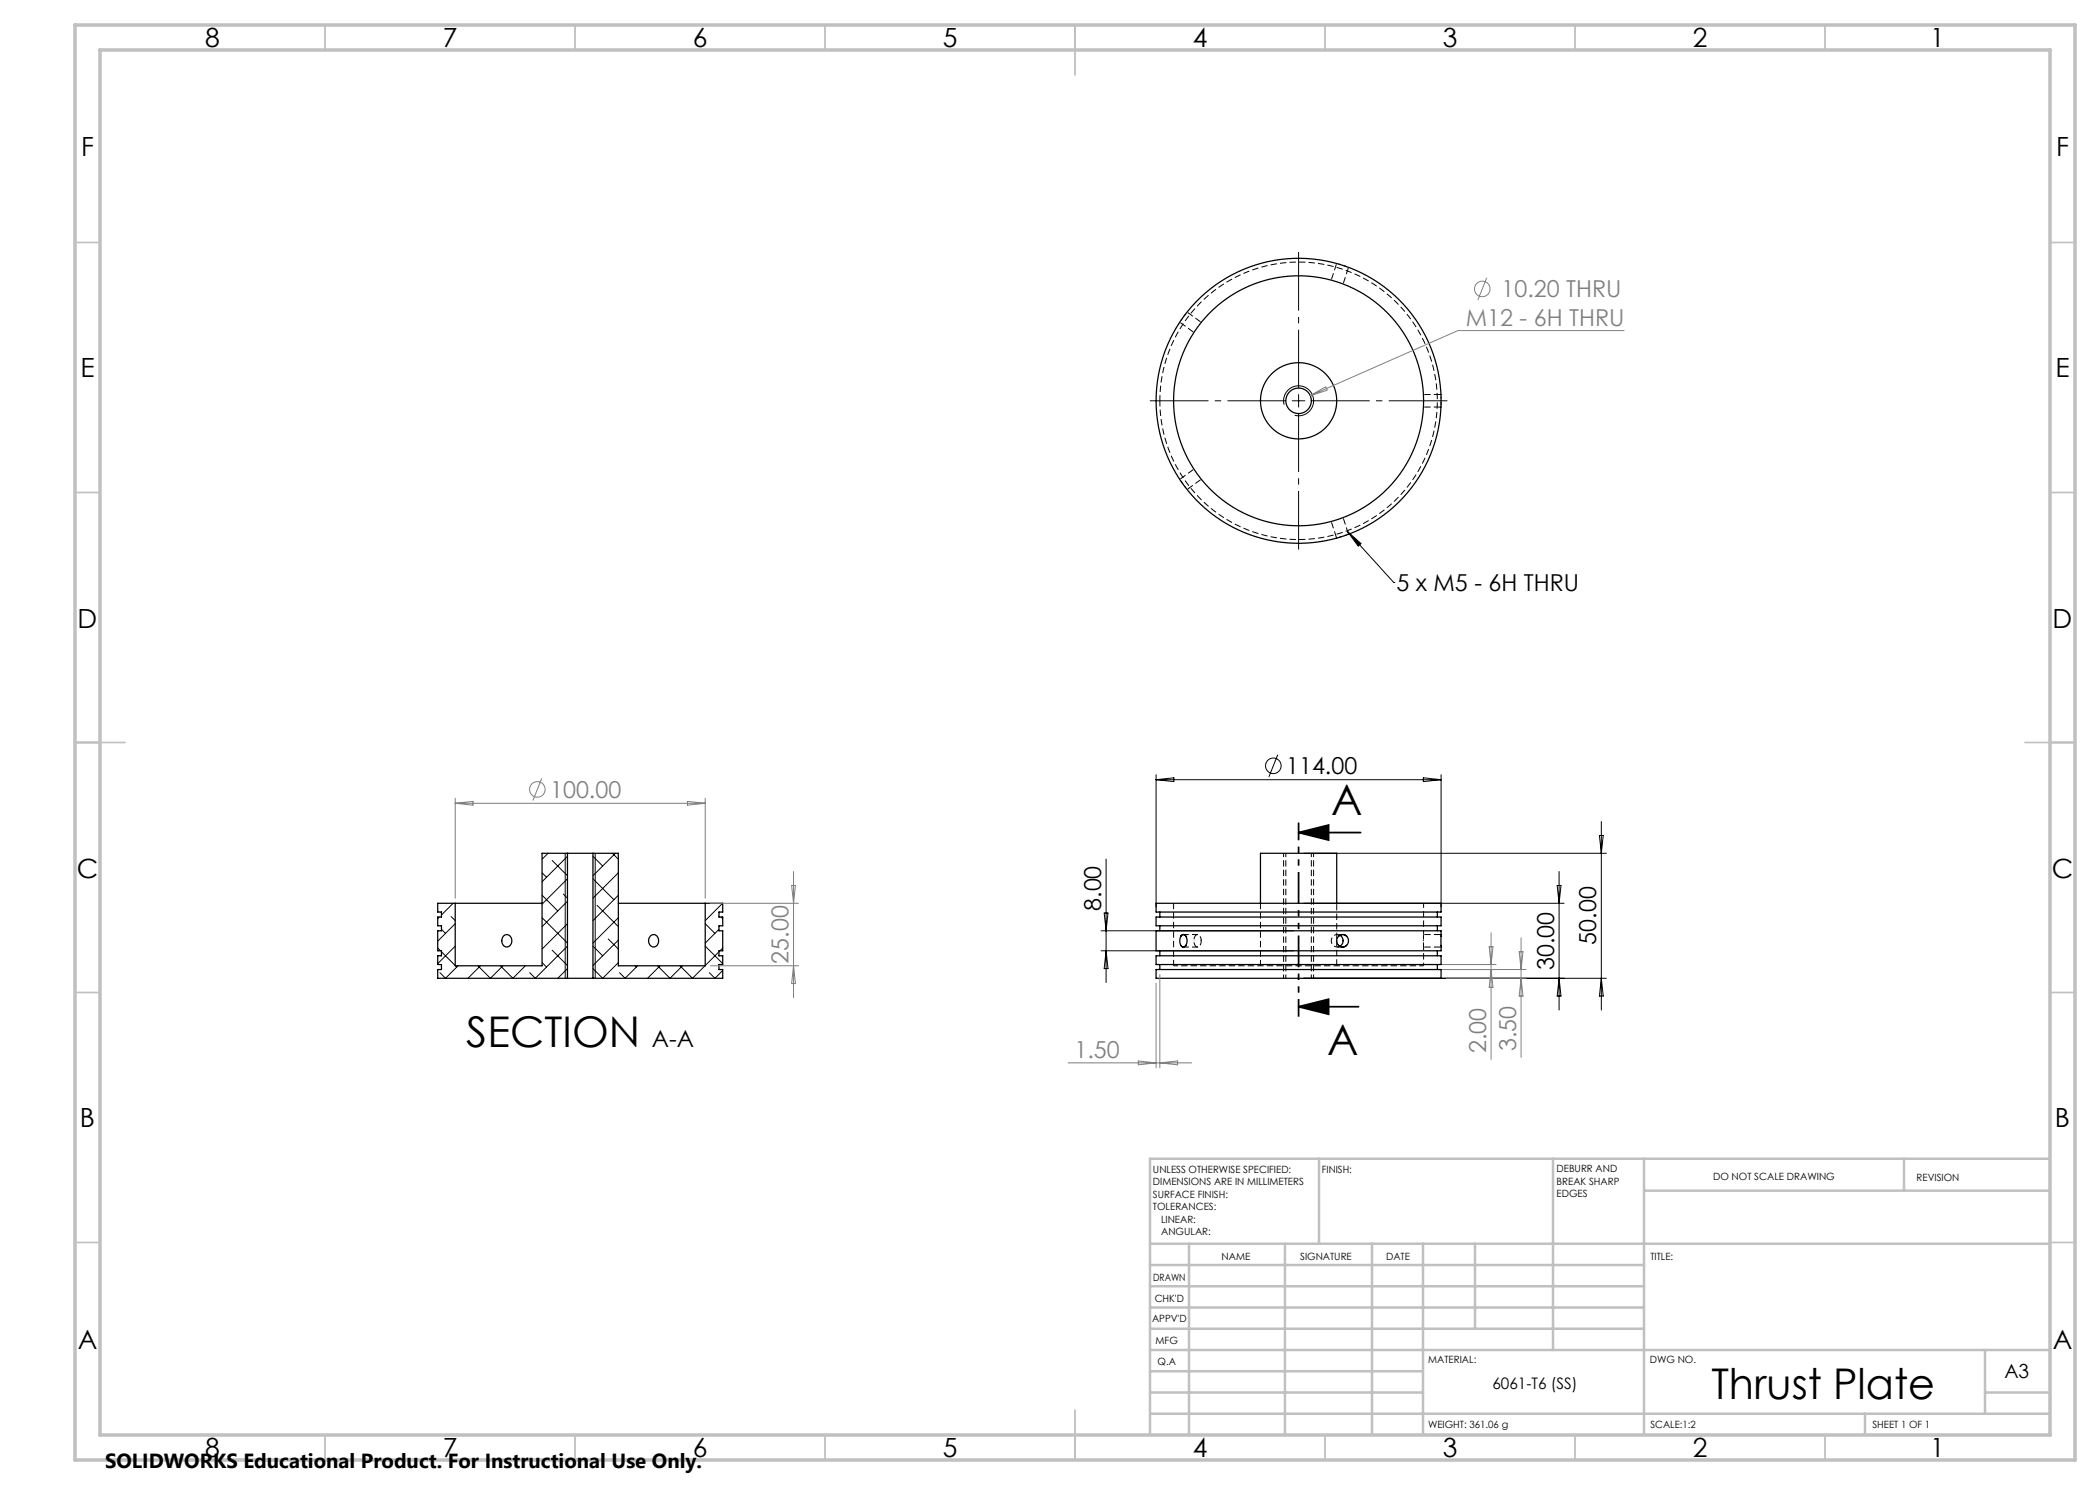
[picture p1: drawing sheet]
<svg xmlns="http://www.w3.org/2000/svg" width="420mm" height="297mm" viewBox="0 0 420 297" stroke-linecap="round" stroke-linejoin="round" font-family="sans-serif">
<path d="M232 80.2a27.7 27.7 0 0 1 40.9-24.5 27.7 27.7 0 0 1 2.1 47.6 27.7 27.7 0 0 1-42.9-20.6l-.1-2.5M234.7 180.7v12.5M252.1 180.7v12.5M268 189.3a1.21 1.21 0 0 1-1.8-1.1 1.21 1.21 0 0 1 1.8-1.1" fill="none" stroke="#000" stroke-width=".2" stroke-dasharray="1.3 .6" stroke-dashoffset=".1" stroke-linecap="butt"/>
<path d="M284.7 193.2h-50M284.7 186.9v-6.2" fill="none" stroke="#000" stroke-width=".2" stroke-dasharray="1.3 .6" stroke-dashoffset=".4" stroke-linecap="butt"/>
<path d="M239.4 189.4h.2M239.6 186.9h-.1M240.2 188.2v-.3M267.3 193.2v-5.2M267.4 189.4h.2M267.6 186.9h-.2M268.6 188.2v-.3M284.7 187.9v.3M288.2 186.9v.3M288.2 189.1v.3" fill="none" stroke="#000" stroke-width=".2" stroke-dasharray="1.3 .6" stroke-linecap="butt"/>
<path d="M240.3 188.2a1.1 1.1 0 0 1-.9 1.2 1.49 1.49 0 0 1 .1-2.5 1.08 1.08 0 0 1 .8 1.3M284.7 189.4v-2.5" fill="none" stroke="#000" stroke-width=".2" stroke-dasharray="1.3 .6" stroke-dashoffset=".3" stroke-linecap="butt"/>
<path d="M257.2 170.7v25M256.7 195.7v-25M262.3 195.7v-25M262.7 195.7v-25M267.4 189.4h1.1M268.5 186.9h-1.1" fill="none" stroke="#000" stroke-width=".2" stroke-dasharray="1.3 .6" stroke-dashoffset=".5" stroke-linecap="butt"/>
<path d="M284.7 193.2v-3.8" fill="none" stroke="#000" stroke-width=".2" stroke-dasharray="1.3 .6" stroke-dashoffset=".7" stroke-linecap="butt"/>
<path d="M236.7 189.4h2.8M239.5 186.9h-2.8" fill="none" stroke="#000" stroke-width=".2" stroke-dasharray="1.3 .6" stroke-dashoffset=".2" stroke-linecap="butt"/>
<g fill="none" stroke="#000" stroke-width=".2" stroke-dasharray="1.3 .6" stroke-dashoffset="-.2" stroke-linecap="butt">
<path d="M267.3 52.7l-1.1 3.3M268.6 56.8l1.1-3.3M235.9 64.4l2.9 2.1M240.3 64.5l-2.9-2.1M288.2 78.9h-3.5M237.4 97.9l2.9-2.1M238.8 93.8l-2.9 2.1M284.7 81.4h3.5M266.2 104.3l1.1 3.3M269.7 106.9l-1.1-3.4M267.3 188v-7.3M284.7 189.4h3.5"/>
<path d="M288.2 186.9h-3.5"/>
</g>
<g fill="none" stroke="#000" stroke-width=".25">
<path d="M288.2 78.9h.1M288.2 81.4h.1M267.3 107.6h.1M269.7 106.9h.1M113.5 170.7h5.1M113.5 170.7h-5.1v22.5h-17.4v-12.5M113.5 170.7v25M118.6 170.7h5.1v22.5h17.3v-12.5M118.6 170.7v25M91 180.7h17.4M91 180.7h-3.5v1.7h.8v1h-.8v1.8h.8v1h-.8v4h.8v1h-.8v1.7h.8v1h-.8v1.8h26M100.7 187.2a1.1 1.1 0 0 1 1.4 .1 1.1 1.1 0 0 1 .2 1.4 1 1 0 0 1-1.2 .7 1 1 0 0 1-.7-1.2z"/>
<path d="M113.5 195.7h5.1M123.7 180.7h17.3M130.1 187.2a1.02 1.02 0 0 1 1.2-.1 1.02 1.02 0 0 1 .4 1.2 1.02 1.02 0 0 1-1.1 1.1 1.02 1.02 0 0 1-.9-1.2zM141 180.7h3.5v1.7h-.7v1h.7v1.8h-.7v1h.7v4h-.7v1h.7v1.7h-.7v1h.7v1.8h-25.9M231.2 183.4h57v1.8h-57zM231.2 193.9h57v1.8h-57zM231.2 186.2h57v4h-57zM231.2 180.7h57v1.7h-57zM231.2 191.2h57v1.7h-57zM232 182.4v1M232 185.2v1M232 190.2v1"/>
<path d="M232 192.9v1M236.2 187.2a1.98 1.98 0 0 0 0 1.9M236.2 189.1a.53 .53 0 0 0 .5 .3 .53 .53 0 0 0 .5-.3M236.2 187.2a.52 .52 0 0 1 .7-.2l.3 .2M236.2 187.2a.54 .54 0 0 1 .5-.3 .54 .54 0 0 1 .5 .3M236.2 189.1a.54 .54 0 0 0 .5 .3 .54 .54 0 0 0 .5-.3M237.2 187.2a1.81 1.81 0 0 1 0 1.9M252.1 180.7v-10h15.2v10M267.7 187.2a1.28 1.28 0 0 0 0 1.9M267.7 189.1a1.12 1.12 0 0 0 1.6 0M267.7 187.2a1.12 1.12 0 0 1 1.6 0M267.7 187.2a1.15 1.15 0 0 1 1.6 0"/>
<path d="M267.7 189.1a1.15 1.15 0 0 0 1.6 0M268 187.1a1.26 1.26 0 0 1 0 2.2M269.3 187.2a1.3 1.3 0 0 1 0 1.9M287.5 182.4v1M287.5 185.2v1M287.5 190.2v1M287.5 192.9v1"/>
<circle cx="259.7" cy="80.2" r="7.6"/>
<circle cx="259.7" cy="80.2" r="25"/>
<circle cx="259.7" cy="80.2" r="2.55"/>
<circle cx="259.7" cy="80.2" r="28.5"/>
</g>
<path d="M267.7 52.8l1.6 .5M236.2 64.1l1-1.4M288.2 79.3v1.7M237.2 97.6l-1-1.4M269.3 107l-1.6 .5" fill="none" stroke="#000" stroke-width=".2" stroke-dasharray="1.3 .6" stroke-dashoffset=".8" stroke-linecap="butt"/>
<g fill="none" stroke="#000" stroke-width=".2">
<path d="M259.7 78.9v2.5M256.8 80.9a3 3 0 0 1 2.7-3.7 3 3 0 0 1 3.2 3.2 3 3 0 0 1-3.8 2.7M258.5 80.2h2.5M269.5 106.3l2.7 2.4-.6 .5zM269.5 106.3l9.3 10.2M278.8 116.5h.1M231.2 154.9v26.5M231.2 155.9h57M231.2 155.9l3.6-.3v.7zM255.6 150.9l-1.8 4.5M284.7 155.6l3.5 .3-3.5 .4zM288.2 154.9v26.5"/>
<path d="M108.4 179.1l3.2 3.1M108.4 174.6l.9 .9M109.6 170.7l-1.2 1.2M110.4 172.1l3.1 3M112.7 178.8l.8 .8M113 170.7v25M113.5 171.3l-5.1 5M113.5 175.8l-5.1 5M118.6 175.8l4.2 4.1M118.6 171.3l1.9 1.9M119 170.7v25M122.5 170.7l1.2 1.2"/>
<path d="M123.1 170.7l-4.5 4.4M123.7 174.6l-5.1 5M123.7 179.1l-5.1 5M221.2 171.8v24.7M260.7 170.7h60.6M311.4 177.1h.8l-.4 3.6zM311.8 174.3v27.7M319.9 167.1h.7l-.3 3.6zM320.3 164.3v37.7M87.5 189.6l.6 .6M87.5 185.1l.1 .1M87.9 183.4l-.4 .3"/>
<path d="M88.3 190.4l2.7 2.7M88.3 185.9l.8 .8M90.2 183.3l.8 .8M90.6 180.7l-2.3 2.3M91 184.7l-3.5 3.5M91 189.2l-3.5 3.5M91.1 193.2l.2 .2M91.6 193.2l-2.5 2.5-1.1-1.2M95.6 193.2l2.5 2.5 2.5-2.5M96.1 193.2l-2.5 2.5M100.1 193.2l2.5 2.5 2.5-2.5M108.4 192.5l.9 .9"/>
<path d="M108.4 183.5l5.1 5.1M110.4 190l3.1 3.1M113.5 180.2l-5.1 5.1M113.5 184.7l-5.1 5.1M113.5 189.2l-6.4 6.5-1.2-1.2M113.5 193.7l-1.9 2M118.6 189.2l1.9 2M119.4 181.1l4.3 4.2M121.7 187.8l2 2M123.7 183.5l-5.1 5.1M123.7 188l-5.1 5.1M123.7 192.5l-3.2 3.2-1.9-2"/>
<path d="M127 193.2l.3 .2M127.5 193.2l-2.5 2.5-1.1-1.2M131.5 193.2l2.5 2.5 2.5-2.5M132 193.2l-2.5 2.5M136 193.2l2.5 2.5 2.5-2.5M141 189.2l3.5 3.5M141 184.7l2 2M143.8 185.9l-2.8 2.7M143.8 190.4l-2.8 2.7M144.2 183.4l.3 .3M144.5 180.7l-3.5 3.4M144.5 185.1v.1"/>
<path d="M144.5 189.6l-.5 .6M144.5 194.1l-1.5 1.6-1.1-1.2M220.2 186.2h38.5M220.2 190.2h38.5M220.8 182.6h.8l-.4 3.6zM221.2 190.2l.4 3.5h-.8zM260.7 195.7h60.6M260.7 180.7h52.1M311.8 195.7l.4 3.5h-.8zM320.3 195.7l.3 3.5h-.7z"/>
<circle cx="254.7" cy="153.2" r="1.56"/>
</g>
<g fill="none" stroke="#808080" stroke-width=".2">
<path d="M297.3 55.6l-1.7 4.4M262.1 79.1l3.1-1.8 .3 .7zM324.9 66.1h-33.3l-29.5 13M91 159.7v20M108.4 155.7l-1.8 4.4M141 159.7v20M91 160.7h50M91 160.7l3.6-.4v.7zM137.5 160.3l3.5 .4-3.5 .3zM158.3 177.1h.8l-.4 3.6zM158.7 174.3v25.2M142 180.7h17.7"/>
<path d="M142 193.2h17.7M158.7 193.2l.4 3.5h-.8zM231.2 196.7v16.9M232 194.9v18.7M288.5 193.9h16.7M288.5 192.9h10.7M289.2 195.7h16M297.8 189.4h.8l-.4 3.5zM298.2 186.6v25.3M298.2 193.9l.4 3.6h-.8zM303.8 190.4h.8l-.4 3.5zM304.2 187.6v23.9"/>
<path d="M304.2 195.7l.4 3.5h-.8zM213.6 212.6h24.7M227.7 212.2l3.5 .4-3.5 .4zM232 212.6l3.5-.4v.8z"/>
<circle cx="296.5" cy="57.8" r="1.56"/>
<circle cx="107.5" cy="157.9" r="1.56"/>
</g>
<path d="M259.7 166.5l6-1.5v3zM259.7 166.5h12.4M259.7 201.3l6-1.5v3zM259.7 201.3h12" fill="none" stroke="#000" stroke-width=".35"/>
<path d="M259.7 164.5v38.8" fill="none" stroke="#000" stroke-width=".35" stroke-dasharray="6.3 1.3 1.3 1.3 1.3 1.3" stroke-dashoffset="2.8" stroke-linecap="butt"/>
<path d="M259.7 77.7v-27.3M257.2 80.2h-27.2M259.7 82.7v27.2M262.2 80.2h27.3" fill="none" stroke="#000" stroke-width=".2" stroke-dasharray="15.2 1.3 1.3 1.3" stroke-dashoffset="3.5" stroke-linecap="butt"/>
<g fill="none" stroke="#c0c0c0" stroke-width=".35">
<path d="M65 5v5M115 5v5M165 5v5M215 5v10M265 5v5M315 5v5M365 5v5M15 48.5h5M410 48.5h5M15 98.5h5M410 98.5h5M15 148.5h10"/>
<path d="M405 148.5h10M15 198.5h5M410 198.5h5M15 248.5h5M410 248.5h5M65 287v5M115 287v5M165 287v5M215 282v10M265 287v5M315 287v5M365 287v5"/>
</g>
<g fill="none" stroke="#c0c0c0" stroke-width=".5">
<path d="M263.8 231.8v17M310.6 231.8v38.2M328.8 231.8v55.2M328.8 238.1h81.2M380.8 231.8v6.3M410 231.8h-180v55.2M230 248.8h180M230 257.3h98.8M230 253h98.8M237.8 248.8v38.2M257 248.8v38.2M274.4 248.8v38.2"/>
<path d="M284.6 248.8v38.2M295 248.8v17M230 265.8h98.8M230 261.5h98.8M230 278.5h54.6M230 274.3h54.6M230 270h180M397 278.5h13M397 270v12.8M230 282.8h180M373 282.8v4.2"/>
</g>
<path d="M15 5h400v287h-400zM20 10h390v277h-390z" fill="none" stroke="#c0c0c0" stroke-width=".7"/>
<g fill="#000">
<path d="M269.5 106.3l2.7 2.4-.6 .5z"/>
<path d="M259.7 166.5l6-1.5v3zM259.7 201.3l6-1.5v3z"/>
</g>
<g font-size="8.5">
<text x="266.2" y="163.1">A</text>
<text x="93.3" y="209.4">SECTION</text>
<text x="265.5" y="211">A</text>
<text x="342.3" y="279.7">Thrust Plate</text>
</g>
<g font-size="5.3">
<text x="41" y="9.5">8</text>
<text x="88.5" y="9.5">7</text>
<text x="138.5" y="9.5">6</text>
<text x="188.5" y="9.5">5</text>
<text x="238.5" y="9.5">4</text>
<text x="288.5" y="9.5">3</text>
<text x="338.5" y="9.5">2</text>
<text x="386" y="9.5">1</text>
<text x="16.2" y="31.2">F</text>
<text x="411.2" y="31.2">F</text>
<text x="16.1" y="75.5">E</text>
<text x="411.1" y="75.5">E</text>
<text x="15.5" y="125.5">D</text>
<text x="410.5" y="125.5">D</text>
<text x="15.4" y="175.5">C</text>
<text x="410.4" y="175.5">C</text>
<text x="16" y="225.5">B</text>
<text x="411" y="225.5">B</text>
<text x="15.5" y="269.7">A</text>
<text x="410.5" y="269.7">A</text>
<text x="41" y="291.5">8</text>
<text x="88.5" y="291.5">7</text>
<text x="138.5" y="291.5">6</text>
<text x="188.5" y="291.5">5</text>
<text x="238.5" y="291.5">4</text>
<text x="288.5" y="291.5">3</text>
<text x="338.5" y="291.5">2</text>
<text x="386" y="291.5">1</text>
</g>
<g font-size="4.7" fill="#808080">
<text x="300.3" y="59.5">10.20 THRU</text>
<text x="293.2" y="65.1">M12 - 6H THRU</text>
<text x="110" y="159.6">100.00</text>
<text x="157.7" y="192.7" transform="rotate(-90 157.7 192.7)">25.00</text>
<text x="214.9" y="211.6">1.50</text>
<text x="297.2" y="210.6" transform="rotate(-90 297.2 210.6)">2.00</text>
<text x="303.2" y="210.2" transform="rotate(-90 303.2 210.2)">3.50</text>
</g>
<g font-size="4.7">
<text x="279.3" y="118.3">5 x M5 - 6H THRU</text>
<text x="257.2" y="154.9">114.00</text>
<text x="220.2" y="182.2" transform="rotate(-90 220.2 182.2)">8.00</text>
<text x="319.3" y="188.9" transform="rotate(-90 319.3 188.9)">50.00</text>
<text x="310.8" y="194" transform="rotate(-90 310.8 194)">30.00</text>
<text x="130.4" y="209.4">A-A</text>
</g>
<text font-size="4.1" x="21" y="293.7">SOLIDWORKS Educational Product. For Instructional Use Only.</text>
<text font-size="3.9" x="400.9" y="275.5">A3</text>
<text font-size="3.2" x="298.5" y="277.9">6061-T6 (SS)</text>
<g font-size="2">
<text x="230.6" y="234.6">UNLESS OTHERWISE SPECIFIED:</text>
<text x="230.6" y="237.1">DIMENSIONS ARE IN MILLIMETERS</text>
<text x="230.6" y="239.6">SURFACE FINISH:</text>
<text x="264.4" y="234.6">FINISH:</text>
<text x="311.3" y="234.5">DEBURR AND</text>
<text x="311.3" y="237">BREAK SHARP</text>
<text x="311.3" y="239.5">EDGES</text>
<text x="342.6" y="236">DO NOT SCALE DRAWING</text>
<text x="383.3" y="236.2">REVISION</text>
<text x="230.6" y="242.1">TOLERANCES:</text>
<text x="232.2" y="244.6">LINEAR:</text>
<text x="232.2" y="247.1">ANGULAR:</text>
<text x="244.3" y="252">NAME</text>
<text x="260" y="251.9">SIGNATURE</text>
<text x="277.2" y="251.9">DATE</text>
<text x="330.1" y="251.9">TITLE:</text>
<text x="230.6" y="256.1">DRAWN</text>
<text x="230.9" y="260.3">CHK'D</text>
<text x="230.4" y="264.4">APPV'D</text>
<text x="231.1" y="268.8">MFG</text>
<text x="231.5" y="273">Q.A</text>
<text x="285.6" y="272.5">MATERIAL:</text>
<text x="330" y="272.5">DWG NO.</text>
<text x="285.6" y="285.5">WEIGHT: 361.06 g</text>
<text x="330.1" y="285.6">SCALE:1:2</text>
<text x="374.5" y="285.6">SHEET 1 OF 1</text>
</g>
</svg>
